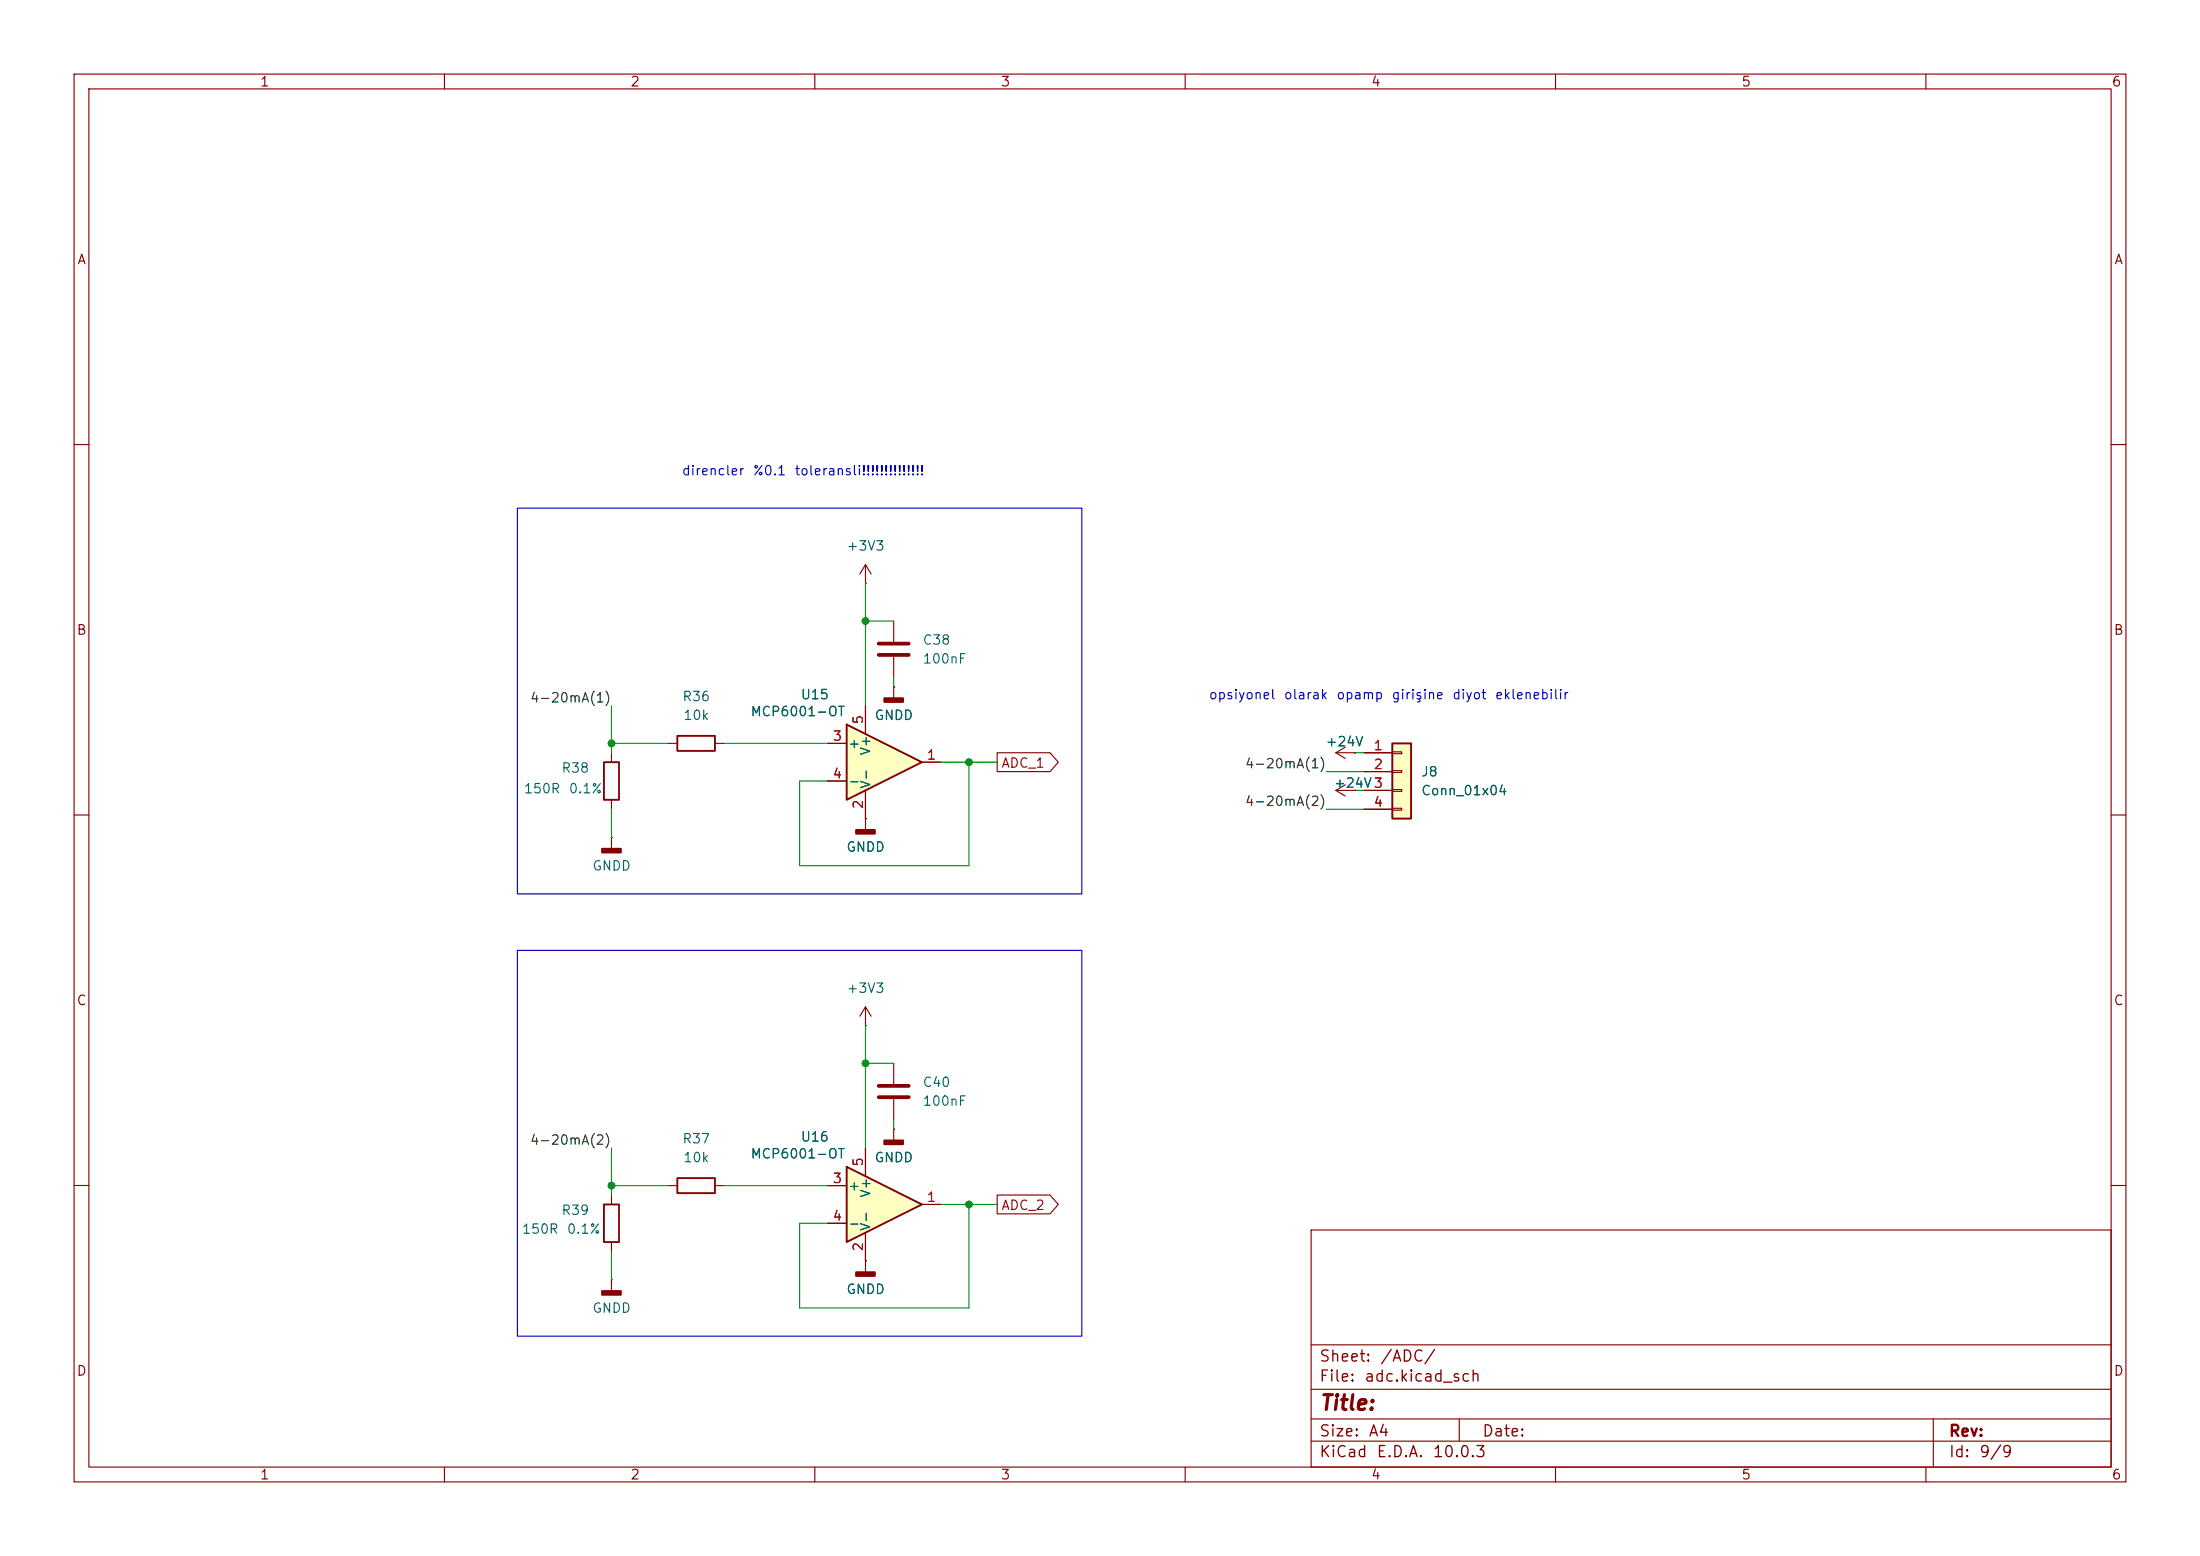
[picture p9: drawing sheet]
(kicad_sch
 (version 20260306)
 (generator "eeschema")
 (generator_version "10.0")
 (paper "A4")
 (lib_symbols
  (symbol "Amplifier_Operational:MCP6001-OT"
   (pin_names
    (offset 0.127)) (exclude_from_sim no) (in_bom yes) (on_board yes)
   (in_pos_files yes)
   (duplicate_pin_numbers_are_jumpers no)
   (property "Reference" "U" (at -1.27 6.35 0) (show_name no) (do_not_autoplace no) (effects (font (size 1.27 1.27)) (justify left)))
   (property "Value" "MCP6001-OT" (at -1.27 3.81 0) (show_name no) (do_not_autoplace no) (effects (font (size 1.27 1.27)) (justify left)))
   (property "Footprint" "Package_TO_SOT_SMD:SOT-23-5" (at -2.54 -5.08 0) (show_name no) (do_not_autoplace no) (hide yes) (effects (font (size 1.27 1.27)) (justify left)))
   (property "Datasheet" "https://ww1.microchip.com/downloads/en/DeviceDoc/MCP6001-1R-1U-2-4-1-MHz-Low-Power-Op-Amp-DS20001733L.pdf" (at 0 5.08 0) (show_name no) (do_not_autoplace no) (hide yes) (effects (font (size 1.27 1.27))))
   (property "Description" "1MHz, Low-Power Op Amp, SOT-23-5" (at 0 0 0) (show_name no) (do_not_autoplace no) (hide yes) (effects (font (size 1.27 1.27))))
   (symbol "MCP6001-OT_0_1"
    (polyline (pts (xy -5.08 5.08) (xy 5.08 0) (xy -5.08 -5.08) (xy -5.08 5.08)) (stroke (width 0.254) (type default)) (fill (type background)))
    (pin power_in line (at -2.54 -7.62 90) (length 3.81) (name "V-" (effects (font (size 1.27 1.27)))) (number "2" (effects (font (size 1.27 1.27)))))
    (pin power_in line (at -2.54 7.62 270) (length 3.81) (name "V+" (effects (font (size 1.27 1.27)))) (number "5" (effects (font (size 1.27 1.27))))))
   (symbol "MCP6001-OT_1_1"
    (pin output line (at 7.62 0 180) (length 2.54) (name "" (effects (font (size 1.27 1.27)))) (number "1" (effects (font (size 1.27 1.27)))))
    (pin input line (at -7.62 2.54 0) (length 2.54) (name "+" (effects (font (size 1.27 1.27)))) (number "3" (effects (font (size 1.27 1.27)))))
    (pin input line (at -7.62 -2.54 0) (length 2.54) (name "-" (effects (font (size 1.27 1.27)))) (number "4" (effects (font (size 1.27 1.27))))))
   (embedded_fonts no))
  (symbol "Connector_Generic:Conn_01x04"
   (pin_names
    (offset 1.016) (hide yes)) (exclude_from_sim no) (in_bom yes) (on_board yes)
   (in_pos_files yes)
   (duplicate_pin_numbers_are_jumpers no)
   (property "Reference" "J" (at 0 5.08 0) (show_name no) (do_not_autoplace no) (effects (font (size 1.27 1.27))))
   (property "Value" "Conn_01x04" (at 0 -7.62 0) (show_name no) (do_not_autoplace no) (effects (font (size 1.27 1.27))))
   (property "Footprint" "" (at 0 0 0) (show_name no) (do_not_autoplace no) (hide yes) (effects (font (size 1.27 1.27))))
   (property "Datasheet" "" (at 0 0 0) (show_name no) (do_not_autoplace no) (hide yes) (effects (font (size 1.27 1.27))))
   (property "Description" "Generic connector, single row, 01x04, script generated (kicad-library-utils/schlib/autogen/connector/)" (at 0 0 0) (show_name no) (do_not_autoplace no) (hide yes) (effects (font (size 1.27 1.27))))
   (symbol "Conn_01x04_1_1"
    (rectangle (start -1.27 3.81) (end 1.27 -6.35) (stroke (width 0.254) (type default)) (fill (type background)))
    (rectangle (start -1.27 2.667) (end 0 2.413) (stroke (width 0.1524) (type default)) (fill (type none)))
    (rectangle (start -1.27 0.127) (end 0 -0.127) (stroke (width 0.1524) (type default)) (fill (type none)))
    (rectangle (start -1.27 -2.413) (end 0 -2.667) (stroke (width 0.1524) (type default)) (fill (type none)))
    (rectangle (start -1.27 -4.953) (end 0 -5.207) (stroke (width 0.1524) (type default)) (fill (type none)))
    (pin passive line (at -5.08 2.54 0) (length 3.81) (name "Pin_1" (effects (font (size 1.27 1.27)))) (number "1" (effects (font (size 1.27 1.27)))))
    (pin passive line (at -5.08 0 0) (length 3.81) (name "Pin_2" (effects (font (size 1.27 1.27)))) (number "2" (effects (font (size 1.27 1.27)))))
    (pin passive line (at -5.08 -2.54 0) (length 3.81) (name "Pin_3" (effects (font (size 1.27 1.27)))) (number "3" (effects (font (size 1.27 1.27)))))
    (pin passive line (at -5.08 -5.08 0) (length 3.81) (name "Pin_4" (effects (font (size 1.27 1.27)))) (number "4" (effects (font (size 1.27 1.27))))))
   (embedded_fonts no))
  (symbol "Device:C"
   (pin_numbers (hide yes))
   (pin_names
    (offset 0.254)) (exclude_from_sim no) (in_bom yes) (on_board yes)
   (in_pos_files yes)
   (duplicate_pin_numbers_are_jumpers no)
   (property "Reference" "C" (at 0.635 2.54 0) (show_name no) (do_not_autoplace no) (effects (font (size 1.27 1.27)) (justify left)))
   (property "Value" "C" (at 0.635 -2.54 0) (show_name no) (do_not_autoplace no) (effects (font (size 1.27 1.27)) (justify left)))
   (property "Footprint" "" (at 0.9652 -3.81 0) (show_name no) (do_not_autoplace no) (hide yes) (effects (font (size 1.27 1.27))))
   (property "Datasheet" "" (at 0 0 0) (show_name no) (do_not_autoplace no) (hide yes) (effects (font (size 1.27 1.27))))
   (property "Description" "Unpolarized capacitor" (at 0 0 0) (show_name no) (do_not_autoplace no) (hide yes) (effects (font (size 1.27 1.27))))
   (symbol "C_0_1"
    (polyline (pts (xy -2.032 0.762) (xy 2.032 0.762)) (stroke (width 0.508) (type default)) (fill (type none)))
    (polyline (pts (xy -2.032 -0.762) (xy 2.032 -0.762)) (stroke (width 0.508) (type default)) (fill (type none))))
   (symbol "C_1_1"
    (pin passive line (at 0 3.81 270) (length 2.794) (name "" (effects (font (size 1.27 1.27)))) (number "1" (effects (font (size 1.27 1.27)))))
    (pin passive line (at 0 -3.81 90) (length 2.794) (name "" (effects (font (size 1.27 1.27)))) (number "2" (effects (font (size 1.27 1.27))))))
   (embedded_fonts no))
  (symbol "Device:R"
   (pin_numbers (hide yes))
   (pin_names
    (offset 0)) (exclude_from_sim no) (in_bom yes) (on_board yes)
   (in_pos_files yes)
   (duplicate_pin_numbers_are_jumpers no)
   (property "Reference" "R" (at 2.032 0 90) (show_name no) (do_not_autoplace no) (effects (font (size 1.27 1.27))))
   (property "Value" "R" (at 0 0 90) (show_name no) (do_not_autoplace no) (effects (font (size 1.27 1.27))))
   (property "Footprint" "" (at -1.778 0 90) (show_name no) (do_not_autoplace no) (hide yes) (effects (font (size 1.27 1.27))))
   (property "Datasheet" "" (at 0 0 0) (show_name no) (do_not_autoplace no) (hide yes) (effects (font (size 1.27 1.27))))
   (property "Description" "Resistor" (at 0 0 0) (show_name no) (do_not_autoplace no) (hide yes) (effects (font (size 1.27 1.27))))
   (symbol "R_0_1"
    (rectangle (start -1.016 -2.54) (end 1.016 2.54) (stroke (width 0.254) (type default)) (fill (type none))))
   (symbol "R_1_1"
    (pin passive line (at 0 3.81 270) (length 1.27) (name "" (effects (font (size 1.27 1.27)))) (number "1" (effects (font (size 1.27 1.27)))))
    (pin passive line (at 0 -3.81 90) (length 1.27) (name "" (effects (font (size 1.27 1.27)))) (number "2" (effects (font (size 1.27 1.27))))))
   (embedded_fonts no))
  (symbol "power:+24V"
   (power global)
   (pin_numbers (hide yes))
   (pin_names
    (offset 0) (hide yes)) (exclude_from_sim no) (in_bom yes) (on_board yes)
   (in_pos_files yes)
   (duplicate_pin_numbers_are_jumpers no)
   (property "Reference" "#PWR" (at 0 -3.81 0) (show_name no) (do_not_autoplace no) (hide yes) (effects (font (size 1.27 1.27))))
   (property "Value" "+24V" (at 0 3.556 0) (show_name no) (do_not_autoplace no) (effects (font (size 1.27 1.27))))
   (property "Footprint" "" (at 0 0 0) (show_name no) (do_not_autoplace no) (hide yes) (effects (font (size 1.27 1.27))))
   (property "Datasheet" "" (at 0 0 0) (show_name no) (do_not_autoplace no) (hide yes) (effects (font (size 1.27 1.27))))
   (property "Description" "Power symbol creates a global label with name \"+24V\"" (at 0 0 0) (show_name no) (do_not_autoplace no) (hide yes) (effects (font (size 1.27 1.27))))
   (symbol "+24V_0_1"
    (polyline (pts (xy -0.762 1.27) (xy 0 2.54)) (stroke (width 0) (type default)) (fill (type none)))
    (polyline (pts (xy 0 2.54) (xy 0.762 1.27)) (stroke (width 0) (type default)) (fill (type none)))
    (polyline (pts (xy 0 0) (xy 0 2.54)) (stroke (width 0) (type default)) (fill (type none))))
   (symbol "+24V_1_1"
    (pin power_in line (at 0 0 90) (length 0) (name "" (effects (font (size 1.27 1.27)))) (number "1" (effects (font (size 1.27 1.27))))))
   (embedded_fonts no))
  (symbol "power:+3V3"
   (power global)
   (pin_numbers (hide yes))
   (pin_names
    (offset 0) (hide yes)) (exclude_from_sim no) (in_bom yes) (on_board yes)
   (in_pos_files yes)
   (duplicate_pin_numbers_are_jumpers no)
   (property "Reference" "#PWR" (at 0 -3.81 0) (show_name no) (do_not_autoplace no) (hide yes) (effects (font (size 1.27 1.27))))
   (property "Value" "+3V3" (at 0 3.556 0) (show_name no) (do_not_autoplace no) (effects (font (size 1.27 1.27))))
   (property "Footprint" "" (at 0 0 0) (show_name no) (do_not_autoplace no) (hide yes) (effects (font (size 1.27 1.27))))
   (property "Datasheet" "" (at 0 0 0) (show_name no) (do_not_autoplace no) (hide yes) (effects (font (size 1.27 1.27))))
   (property "Description" "Power symbol creates a global label with name \"+3V3\"" (at 0 0 0) (show_name no) (do_not_autoplace no) (hide yes) (effects (font (size 1.27 1.27))))
   (symbol "+3V3_0_1"
    (polyline (pts (xy -0.762 1.27) (xy 0 2.54)) (stroke (width 0) (type default)) (fill (type none)))
    (polyline (pts (xy 0 2.54) (xy 0.762 1.27)) (stroke (width 0) (type default)) (fill (type none)))
    (polyline (pts (xy 0 0) (xy 0 2.54)) (stroke (width 0) (type default)) (fill (type none))))
   (symbol "+3V3_1_1"
    (pin power_in line (at 0 0 90) (length 0) (name "" (effects (font (size 1.27 1.27)))) (number "1" (effects (font (size 1.27 1.27))))))
   (embedded_fonts no))
  (symbol "power:GNDD"
   (power global)
   (pin_numbers (hide yes))
   (pin_names
    (offset 0) (hide yes)) (exclude_from_sim no) (in_bom yes) (on_board yes)
   (in_pos_files yes)
   (duplicate_pin_numbers_are_jumpers no)
   (property "Reference" "#PWR" (at 0 -6.35 0) (show_name no) (do_not_autoplace no) (hide yes) (effects (font (size 1.27 1.27))))
   (property "Value" "GNDD" (at 0 -3.175 0) (show_name no) (do_not_autoplace no) (effects (font (size 1.27 1.27))))
   (property "Footprint" "" (at 0 0 0) (show_name no) (do_not_autoplace no) (hide yes) (effects (font (size 1.27 1.27))))
   (property "Datasheet" "" (at 0 0 0) (show_name no) (do_not_autoplace no) (hide yes) (effects (font (size 1.27 1.27))))
   (property "Description" "Power symbol creates a global label with name \"GNDD\" , digital ground" (at 0 0 0) (show_name no) (do_not_autoplace no) (hide yes) (effects (font (size 1.27 1.27))))
   (symbol "GNDD_0_1"
    (rectangle (start -1.27 -1.524) (end 1.27 -2.032) (stroke (width 0.254) (type default)) (fill (type outline)))
    (polyline (pts (xy 0 0) (xy 0 -1.524)) (stroke (width 0) (type default)) (fill (type none))))
   (symbol "GNDD_1_1"
    (pin power_in line (at 0 0 270) (length 0) (name "" (effects (font (size 1.27 1.27)))) (number "1" (effects (font (size 1.27 1.27))))))
   (embedded_fonts no)))
 (rectangle
  (start 69.85 128.27)
  (end 146.05 180.34)
  (stroke (width 0) (type default))
  (fill (type none)))
 (rectangle
  (start 69.85 68.58)
  (end 146.05 120.65)
  (stroke (width 0) (type default))
  (fill (type none)))
 (text "direncler %0.1 toleransli!!!!!!!!!!!!!!\n"
  (exclude_from_sim no)
  (at 108.204 63.754 0)
  (effects (font (size 1.27 1.27))))
 (text "opsiyonel olarak opamp girişine diyot eklenebilir \n"
  (exclude_from_sim no)
  (at 187.452 93.98 0)
  (effects (font (size 1.27 1.27))))
 (junction
  (at 82.55 100.33)
  (diameter 0)
  (color 0 0 0 0))
 (junction
  (at 130.81 162.56)
  (diameter 0)
  (color 0 0 0 0))
 (junction
  (at 116.84 83.82)
  (diameter 0)
  (color 0 0 0 0))
 (junction
  (at 116.84 143.51)
  (diameter 0)
  (color 0 0 0 0))
 (junction
  (at 130.81 102.87)
  (diameter 0)
  (color 0 0 0 0))
 (junction
  (at 82.55 160.02)
  (diameter 0)
  (color 0 0 0 0))
 (wire
  (pts (xy 82.55 109.22) (xy 82.55 113.03))
  (stroke (width 0) (type default)))
 (wire
  (pts (xy 130.81 102.87) (xy 134.62 102.87))
  (stroke (width 0) (type default)))
 (wire
  (pts (xy 120.65 152.4) (xy 120.65 151.13))
  (stroke (width 0) (type default)))
 (wire
  (pts (xy 116.84 83.82) (xy 116.84 95.25))
  (stroke (width 0) (type default)))
 (wire
  (pts (xy 82.55 95.25) (xy 82.55 100.33))
  (stroke (width 0) (type default)))
 (wire
  (pts (xy 107.95 105.41) (xy 107.95 116.84))
  (stroke (width 0) (type default)))
 (wire
  (pts (xy 116.84 138.43) (xy 116.84 143.51))
  (stroke (width 0) (type default)))
 (wire
  (pts (xy 82.55 168.91) (xy 82.55 172.72))
  (stroke (width 0) (type default)))
 (wire
  (pts (xy 116.84 83.82) (xy 120.65 83.82))
  (stroke (width 0) (type default)))
 (wire
  (pts (xy 107.95 165.1) (xy 107.95 176.53))
  (stroke (width 0) (type default)))
 (wire
  (pts (xy 116.84 143.51) (xy 116.84 154.94))
  (stroke (width 0) (type default)))
 (wire
  (pts (xy 182.88 101.6) (xy 184.15 101.6))
  (stroke (width 0) (type default)))
 (wire
  (pts (xy 130.81 116.84) (xy 130.81 102.87))
  (stroke (width 0) (type default)))
 (wire
  (pts (xy 82.55 160.02) (xy 90.17 160.02))
  (stroke (width 0) (type default)))
 (wire
  (pts (xy 116.84 143.51) (xy 120.65 143.51))
  (stroke (width 0) (type default)))
 (wire
  (pts (xy 107.95 116.84) (xy 130.81 116.84))
  (stroke (width 0) (type default)))
 (wire
  (pts (xy 127 162.56) (xy 130.81 162.56))
  (stroke (width 0) (type default)))
 (wire
  (pts (xy 127 102.87) (xy 130.81 102.87))
  (stroke (width 0) (type default)))
 (wire
  (pts (xy 82.55 100.33) (xy 90.17 100.33))
  (stroke (width 0) (type default)))
 (wire
  (pts (xy 120.65 92.71) (xy 120.65 91.44))
  (stroke (width 0) (type default)))
 (wire
  (pts (xy 82.55 154.94) (xy 82.55 160.02))
  (stroke (width 0) (type default)))
 (wire
  (pts (xy 82.55 100.33) (xy 82.55 101.6))
  (stroke (width 0) (type default)))
 (wire
  (pts (xy 130.81 162.56) (xy 134.62 162.56))
  (stroke (width 0) (type default)))
 (wire
  (pts (xy 182.88 106.68) (xy 184.15 106.68))
  (stroke (width 0) (type default)))
 (wire
  (pts (xy 97.79 100.33) (xy 111.76 100.33))
  (stroke (width 0) (type default)))
 (wire
  (pts (xy 97.79 160.02) (xy 111.76 160.02))
  (stroke (width 0) (type default)))
 (wire
  (pts (xy 179.07 109.22) (xy 184.15 109.22))
  (stroke (width 0) (type default)))
 (wire
  (pts (xy 179.07 104.14) (xy 184.15 104.14))
  (stroke (width 0) (type default)))
 (wire
  (pts (xy 111.76 165.1) (xy 107.95 165.1))
  (stroke (width 0) (type default)))
 (wire
  (pts (xy 111.76 105.41) (xy 107.95 105.41))
  (stroke (width 0) (type default)))
 (wire
  (pts (xy 82.55 160.02) (xy 82.55 161.29))
  (stroke (width 0) (type default)))
 (wire
  (pts (xy 130.81 162.56) (xy 130.81 176.53))
  (stroke (width 0) (type default)))
 (wire
  (pts (xy 107.95 176.53) (xy 130.81 176.53))
  (stroke (width 0) (type default)))
 (wire
  (pts (xy 116.84 78.74) (xy 116.84 83.82))
  (stroke (width 0) (type default)))
 (label "4-20mA(2)"
  (at 179.07 109.22 180)
  (effects (font (size 1.27 1.27)) (justify right bottom)))
 (label "4-20mA(2)"
  (at 82.55 154.94 180)
  (effects (font (size 1.27 1.27)) (justify right bottom)))
 (label "4-20mA(1)"
  (at 179.07 104.14 180)
  (effects (font (size 1.27 1.27)) (justify right bottom)))
 (label "4-20mA(1)"
  (at 82.55 95.25 180)
  (effects (font (size 1.27 1.27)) (justify right bottom)))
 (global_label "ADC_1"
  (shape output)
  (at 134.62 102.87 0)
  (fields_autoplaced yes)
  (effects (font (size 1.27 1.27)) (justify left))
  (property "Intersheetrefs" "${INTERSHEET_REFS}" (at 143.4109 102.87 0) (hide yes) (show_name no) (do_not_autoplace no) (effects (font (size 1.27 1.27)) (justify left))))
 (global_label "ADC_2"
  (shape output)
  (at 134.62 162.56 0)
  (fields_autoplaced yes)
  (effects (font (size 1.27 1.27)) (justify left))
  (property "Intersheetrefs" "${INTERSHEET_REFS}" (at 143.4109 162.56 0) (hide yes) (show_name no) (do_not_autoplace no) (effects (font (size 1.27 1.27)) (justify left))))
 (symbol
  (lib_id "Device:C")
  (at 120.65 147.32 0)
  (unit 1)
  (body_style 1)
  (exclude_from_sim no)
  (in_bom yes)
  (on_board yes)
  (in_pos_files yes)
  (dnp no)
  (fields_autoplaced yes)
  (property "Reference" "C40" (at 124.46 146.0499 0) (show_name no) (do_not_autoplace no) (effects (font (size 1.27 1.27)) (justify left)))
  (property "Value" "100nF" (at 124.46 148.5899 0) (show_name no) (do_not_autoplace no) (effects (font (size 1.27 1.27)) (justify left)))
  (property "Footprint" "Capacitor_SMD:C_0805_2012Metric" (at 121.6152 151.13 0) (hide yes) (show_name no) (do_not_autoplace no) (effects (font (size 1.27 1.27))))
  (property "Datasheet" "" (at 120.65 147.32 0) (hide yes) (show_name no) (do_not_autoplace no) (effects (font (size 1.27 1.27))))
  (property "Description" "Unpolarized capacitor" (at 120.65 147.32 0) (hide yes) (show_name no) (do_not_autoplace no) (effects (font (size 1.27 1.27))))
  (pin "2")
  (pin "1"))
 (symbol
  (lib_id "Device:R")
  (at 93.98 160.02 90)
  (unit 1)
  (body_style 1)
  (exclude_from_sim no)
  (in_bom yes)
  (on_board yes)
  (in_pos_files yes)
  (dnp no)
  (fields_autoplaced yes)
  (property "Reference" "R37" (at 93.98 153.67 90) (show_name no) (do_not_autoplace no) (effects (font (size 1.27 1.27))))
  (property "Value" "10k" (at 93.98 156.21 90) (show_name no) (do_not_autoplace no) (effects (font (size 1.27 1.27))))
  (property "Footprint" "Resistor_SMD:R_0805_2012Metric" (at 93.98 161.798 90) (hide yes) (show_name no) (do_not_autoplace no) (effects (font (size 1.27 1.27))))
  (property "Datasheet" "" (at 93.98 160.02 0) (hide yes) (show_name no) (do_not_autoplace no) (effects (font (size 1.27 1.27))))
  (property "Description" "Resistor" (at 93.98 160.02 0) (hide yes) (show_name no) (do_not_autoplace no) (effects (font (size 1.27 1.27))))
  (pin "2")
  (pin "1"))
 (symbol
  (lib_id "Amplifier_Operational:MCP6001-OT")
  (at 119.38 102.87 0)
  (unit 1)
  (body_style 1)
  (exclude_from_sim no)
  (in_bom yes)
  (on_board yes)
  (in_pos_files yes)
  (dnp no)
  (property "Reference" "U15" (at 109.982 93.726 0) (show_name no) (do_not_autoplace no) (effects (font (size 1.27 1.27))))
  (property "Value" "MCP6001-OT" (at 107.696 96.012 0) (show_name no) (do_not_autoplace no) (effects (font (size 1.27 1.27))))
  (property "Footprint" "Package_TO_SOT_SMD:SOT-23-5" (at 116.84 107.95 0) (hide yes) (show_name no) (do_not_autoplace no) (effects (font (size 1.27 1.27)) (justify left)))
  (property "Datasheet" "https://ww1.microchip.com/downloads/en/DeviceDoc/MCP6001-1R-1U-2-4-1-MHz-Low-Power-Op-Amp-DS20001733L.pdf" (at 119.38 97.79 0) (hide yes) (show_name no) (do_not_autoplace no) (effects (font (size 1.27 1.27))))
  (property "Description" "1MHz, Low-Power Op Amp, SOT-23-5" (at 119.38 102.87 0) (hide yes) (show_name no) (do_not_autoplace no) (effects (font (size 1.27 1.27))))
  (pin "5")
  (pin "1")
  (pin "2")
  (pin "4")
  (pin "3"))
 (symbol
  (lib_id "power:GNDD")
  (at 82.55 113.03 0)
  (unit 1)
  (body_style 1)
  (exclude_from_sim no)
  (in_bom yes)
  (on_board yes)
  (in_pos_files yes)
  (dnp no)
  (fields_autoplaced yes)
  (property "Reference" "#PWR091" (at 82.55 119.38 0) (hide yes) (show_name no) (do_not_autoplace no) (effects (font (size 1.27 1.27))))
  (property "Value" "GNDD" (at 82.55 116.84 0) (show_name no) (do_not_autoplace no) (effects (font (size 1.27 1.27))))
  (property "Footprint" "" (at 82.55 113.03 0) (hide yes) (show_name no) (do_not_autoplace no) (effects (font (size 1.27 1.27))))
  (property "Datasheet" "" (at 82.55 113.03 0) (hide yes) (show_name no) (do_not_autoplace no) (effects (font (size 1.27 1.27))))
  (property "Description" "Power symbol creates a global label with name \"GNDD\" , digital ground" (at 82.55 113.03 0) (hide yes) (show_name no) (do_not_autoplace no) (effects (font (size 1.27 1.27))))
  (pin "1"))
 (symbol
  (lib_id "power:GNDD")
  (at 116.84 170.18 0)
  (unit 1)
  (body_style 1)
  (exclude_from_sim no)
  (in_bom yes)
  (on_board yes)
  (in_pos_files yes)
  (dnp no)
  (fields_autoplaced yes)
  (property "Reference" "#PWR097" (at 116.84 176.53 0) (hide yes) (show_name no) (do_not_autoplace no) (effects (font (size 1.27 1.27))))
  (property "Value" "GNDD" (at 116.84 173.99 0) (show_name no) (do_not_autoplace no) (effects (font (size 1.27 1.27))))
  (property "Footprint" "" (at 116.84 170.18 0) (hide yes) (show_name no) (do_not_autoplace no) (effects (font (size 1.27 1.27))))
  (property "Datasheet" "" (at 116.84 170.18 0) (hide yes) (show_name no) (do_not_autoplace no) (effects (font (size 1.27 1.27))))
  (property "Description" "Power symbol creates a global label with name \"GNDD\" , digital ground" (at 116.84 170.18 0) (hide yes) (show_name no) (do_not_autoplace no) (effects (font (size 1.27 1.27))))
  (pin "1"))
 (symbol
  (lib_id "power:GNDD")
  (at 120.65 92.71 0)
  (unit 1)
  (body_style 1)
  (exclude_from_sim no)
  (in_bom yes)
  (on_board yes)
  (in_pos_files yes)
  (dnp no)
  (fields_autoplaced yes)
  (property "Reference" "#PWR092" (at 120.65 99.06 0) (hide yes) (show_name no) (do_not_autoplace no) (effects (font (size 1.27 1.27))))
  (property "Value" "GNDD" (at 120.65 96.52 0) (show_name no) (do_not_autoplace no) (effects (font (size 1.27 1.27))))
  (property "Footprint" "" (at 120.65 92.71 0) (hide yes) (show_name no) (do_not_autoplace no) (effects (font (size 1.27 1.27))))
  (property "Datasheet" "" (at 120.65 92.71 0) (hide yes) (show_name no) (do_not_autoplace no) (effects (font (size 1.27 1.27))))
  (property "Description" "Power symbol creates a global label with name \"GNDD\" , digital ground" (at 120.65 92.71 0) (hide yes) (show_name no) (do_not_autoplace no) (effects (font (size 1.27 1.27))))
  (pin "1"))
 (symbol
  (lib_id "power:+3V3")
  (at 116.84 78.74 0)
  (unit 1)
  (body_style 1)
  (exclude_from_sim no)
  (in_bom yes)
  (on_board yes)
  (in_pos_files yes)
  (dnp no)
  (fields_autoplaced yes)
  (property "Reference" "#PWR089" (at 116.84 82.55 0) (hide yes) (show_name no) (do_not_autoplace no) (effects (font (size 1.27 1.27))))
  (property "Value" "+3V3" (at 116.84 73.66 0) (show_name no) (do_not_autoplace no) (effects (font (size 1.27 1.27))))
  (property "Footprint" "" (at 116.84 78.74 0) (hide yes) (show_name no) (do_not_autoplace no) (effects (font (size 1.27 1.27))))
  (property "Datasheet" "" (at 116.84 78.74 0) (hide yes) (show_name no) (do_not_autoplace no) (effects (font (size 1.27 1.27))))
  (property "Description" "Power symbol creates a global label with name \"+3V3\"" (at 116.84 78.74 0) (hide yes) (show_name no) (do_not_autoplace no) (effects (font (size 1.27 1.27))))
  (pin "1"))
 (symbol
  (lib_id "power:+24V")
  (at 182.88 101.6 90)
  (unit 1)
  (body_style 1)
  (exclude_from_sim no)
  (in_bom yes)
  (on_board yes)
  (in_pos_files yes)
  (dnp no)
  (property "Reference" "#PWR0101" (at 186.69 101.6 0) (hide yes) (show_name no) (do_not_autoplace no) (effects (font (size 1.27 1.27))))
  (property "Value" "+24V" (at 184.15 100.076 90) (show_name no) (do_not_autoplace no) (effects (font (size 1.27 1.27)) (justify left)))
  (property "Footprint" "" (at 182.88 101.6 0) (hide yes) (show_name no) (do_not_autoplace no) (effects (font (size 1.27 1.27))))
  (property "Datasheet" "" (at 182.88 101.6 0) (hide yes) (show_name no) (do_not_autoplace no) (effects (font (size 1.27 1.27))))
  (property "Description" "Power symbol creates a global label with name \"+24V\"" (at 182.88 101.6 0) (hide yes) (show_name no) (do_not_autoplace no) (effects (font (size 1.27 1.27))))
  (pin "1"))
 (symbol
  (lib_id "power:+24V")
  (at 182.88 106.68 90)
  (unit 1)
  (body_style 1)
  (exclude_from_sim no)
  (in_bom yes)
  (on_board yes)
  (in_pos_files yes)
  (dnp no)
  (property "Reference" "#PWR0100" (at 186.69 106.68 0) (hide yes) (show_name no) (do_not_autoplace no) (effects (font (size 1.27 1.27))))
  (property "Value" "+24V" (at 182.626 105.664 90) (show_name no) (do_not_autoplace no) (effects (font (size 1.27 1.27))))
  (property "Footprint" "" (at 182.88 106.68 0) (hide yes) (show_name no) (do_not_autoplace no) (effects (font (size 1.27 1.27))))
  (property "Datasheet" "" (at 182.88 106.68 0) (hide yes) (show_name no) (do_not_autoplace no) (effects (font (size 1.27 1.27))))
  (property "Description" "Power symbol creates a global label with name \"+24V\"" (at 182.88 106.68 0) (hide yes) (show_name no) (do_not_autoplace no) (effects (font (size 1.27 1.27))))
  (pin "1"))
 (symbol
  (lib_id "Device:R")
  (at 82.55 165.1 0)
  (unit 1)
  (body_style 1)
  (exclude_from_sim no)
  (in_bom yes)
  (on_board yes)
  (in_pos_files yes)
  (dnp no)
  (property "Reference" "R39" (at 75.692 163.322 0) (show_name no) (do_not_autoplace no) (effects (font (size 1.27 1.27)) (justify left)))
  (property "Value" "150R 0.1%" (at 70.358 165.862 0) (show_name no) (do_not_autoplace no) (effects (font (size 1.27 1.27)) (justify left)))
  (property "Footprint" "Resistor_SMD:R_0805_2012Metric" (at 80.772 165.1 90) (hide yes) (show_name no) (do_not_autoplace no) (effects (font (size 1.27 1.27))))
  (property "Datasheet" "" (at 82.55 165.1 0) (hide yes) (show_name no) (do_not_autoplace no) (effects (font (size 1.27 1.27))))
  (property "Description" "Resistor" (at 82.55 165.1 0) (hide yes) (show_name no) (do_not_autoplace no) (effects (font (size 1.27 1.27))))
  (property "LİNK" "https://www.digikey.com/en/products/detail/stackpole-electronics-inc/RNCF0805TKY100R/2269699" (at 82.55 165.1 0) (hide yes) (show_name no) (do_not_autoplace no) (effects (font (size 1.27 1.27))))
  (pin "1")
  (pin "2"))
 (symbol
  (lib_id "power:+3V3")
  (at 116.84 138.43 0)
  (unit 1)
  (body_style 1)
  (exclude_from_sim no)
  (in_bom yes)
  (on_board yes)
  (in_pos_files yes)
  (dnp no)
  (fields_autoplaced yes)
  (property "Reference" "#PWR096" (at 116.84 142.24 0) (hide yes) (show_name no) (do_not_autoplace no) (effects (font (size 1.27 1.27))))
  (property "Value" "+3V3" (at 116.84 133.35 0) (show_name no) (do_not_autoplace no) (effects (font (size 1.27 1.27))))
  (property "Footprint" "" (at 116.84 138.43 0) (hide yes) (show_name no) (do_not_autoplace no) (effects (font (size 1.27 1.27))))
  (property "Datasheet" "" (at 116.84 138.43 0) (hide yes) (show_name no) (do_not_autoplace no) (effects (font (size 1.27 1.27))))
  (property "Description" "Power symbol creates a global label with name \"+3V3\"" (at 116.84 138.43 0) (hide yes) (show_name no) (do_not_autoplace no) (effects (font (size 1.27 1.27))))
  (pin "1"))
 (symbol
  (lib_id "Connector_Generic:Conn_01x04")
  (at 189.23 104.14 0)
  (unit 1)
  (body_style 1)
  (exclude_from_sim no)
  (in_bom yes)
  (on_board yes)
  (in_pos_files yes)
  (dnp no)
  (fields_autoplaced yes)
  (property "Reference" "J8" (at 191.77 104.1399 0) (show_name no) (do_not_autoplace no) (effects (font (size 1.27 1.27)) (justify left)))
  (property "Value" "Conn_01x04" (at 191.77 106.6799 0) (show_name no) (do_not_autoplace no) (effects (font (size 1.27 1.27)) (justify left)))
  (property "Footprint" "Connector_Phoenix_MC:PhoenixContact_MC_1,5_4-G-3.81_1x04_P3.81mm_Horizontal" (at 189.23 104.14 0) (hide yes) (show_name no) (do_not_autoplace no) (effects (font (size 1.27 1.27))))
  (property "Datasheet" "" (at 189.23 104.14 0) (hide yes) (show_name no) (do_not_autoplace no) (effects (font (size 1.27 1.27))))
  (property "Description" "Generic connector, single row, 01x04, script generated (kicad-library-utils/schlib/autogen/connector/)" (at 189.23 104.14 0) (hide yes) (show_name no) (do_not_autoplace no) (effects (font (size 1.27 1.27))))
  (pin "1")
  (pin "2")
  (pin "3")
  (pin "4"))
 (symbol
  (lib_id "Device:R")
  (at 93.98 100.33 90)
  (unit 1)
  (body_style 1)
  (exclude_from_sim no)
  (in_bom yes)
  (on_board yes)
  (in_pos_files yes)
  (dnp no)
  (fields_autoplaced yes)
  (property "Reference" "R36" (at 93.98 93.98 90) (show_name no) (do_not_autoplace no) (effects (font (size 1.27 1.27))))
  (property "Value" "10k" (at 93.98 96.52 90) (show_name no) (do_not_autoplace no) (effects (font (size 1.27 1.27))))
  (property "Footprint" "Resistor_SMD:R_0805_2012Metric" (at 93.98 102.108 90) (hide yes) (show_name no) (do_not_autoplace no) (effects (font (size 1.27 1.27))))
  (property "Datasheet" "" (at 93.98 100.33 0) (hide yes) (show_name no) (do_not_autoplace no) (effects (font (size 1.27 1.27))))
  (property "Description" "Resistor" (at 93.98 100.33 0) (hide yes) (show_name no) (do_not_autoplace no) (effects (font (size 1.27 1.27))))
  (pin "2")
  (pin "1"))
 (symbol
  (lib_id "Device:C")
  (at 120.65 87.63 0)
  (unit 1)
  (body_style 1)
  (exclude_from_sim no)
  (in_bom yes)
  (on_board yes)
  (in_pos_files yes)
  (dnp no)
  (fields_autoplaced yes)
  (property "Reference" "C38" (at 124.46 86.3599 0) (show_name no) (do_not_autoplace no) (effects (font (size 1.27 1.27)) (justify left)))
  (property "Value" "100nF" (at 124.46 88.8999 0) (show_name no) (do_not_autoplace no) (effects (font (size 1.27 1.27)) (justify left)))
  (property "Footprint" "Capacitor_SMD:C_0805_2012Metric" (at 121.6152 91.44 0) (hide yes) (show_name no) (do_not_autoplace no) (effects (font (size 1.27 1.27))))
  (property "Datasheet" "" (at 120.65 87.63 0) (hide yes) (show_name no) (do_not_autoplace no) (effects (font (size 1.27 1.27))))
  (property "Description" "Unpolarized capacitor" (at 120.65 87.63 0) (hide yes) (show_name no) (do_not_autoplace no) (effects (font (size 1.27 1.27))))
  (pin "2")
  (pin "1"))
 (symbol
  (lib_id "Amplifier_Operational:MCP6001-OT")
  (at 119.38 162.56 0)
  (unit 1)
  (body_style 1)
  (exclude_from_sim no)
  (in_bom yes)
  (on_board yes)
  (in_pos_files yes)
  (dnp no)
  (property "Reference" "U16" (at 109.982 153.416 0) (show_name no) (do_not_autoplace no) (effects (font (size 1.27 1.27))))
  (property "Value" "MCP6001-OT" (at 107.696 155.702 0) (show_name no) (do_not_autoplace no) (effects (font (size 1.27 1.27))))
  (property "Footprint" "Package_TO_SOT_SMD:SOT-23-5" (at 116.84 167.64 0) (hide yes) (show_name no) (do_not_autoplace no) (effects (font (size 1.27 1.27)) (justify left)))
  (property "Datasheet" "https://ww1.microchip.com/downloads/en/DeviceDoc/MCP6001-1R-1U-2-4-1-MHz-Low-Power-Op-Amp-DS20001733L.pdf" (at 119.38 157.48 0) (hide yes) (show_name no) (do_not_autoplace no) (effects (font (size 1.27 1.27))))
  (property "Description" "1MHz, Low-Power Op Amp, SOT-23-5" (at 119.38 162.56 0) (hide yes) (show_name no) (do_not_autoplace no) (effects (font (size 1.27 1.27))))
  (pin "5")
  (pin "1")
  (pin "2")
  (pin "4")
  (pin "3"))
 (symbol
  (lib_id "power:GNDD")
  (at 116.84 110.49 0)
  (unit 1)
  (body_style 1)
  (exclude_from_sim no)
  (in_bom yes)
  (on_board yes)
  (in_pos_files yes)
  (dnp no)
  (fields_autoplaced yes)
  (property "Reference" "#PWR093" (at 116.84 116.84 0) (hide yes) (show_name no) (do_not_autoplace no) (effects (font (size 1.27 1.27))))
  (property "Value" "GNDD" (at 116.84 114.3 0) (show_name no) (do_not_autoplace no) (effects (font (size 1.27 1.27))))
  (property "Footprint" "" (at 116.84 110.49 0) (hide yes) (show_name no) (do_not_autoplace no) (effects (font (size 1.27 1.27))))
  (property "Datasheet" "" (at 116.84 110.49 0) (hide yes) (show_name no) (do_not_autoplace no) (effects (font (size 1.27 1.27))))
  (property "Description" "Power symbol creates a global label with name \"GNDD\" , digital ground" (at 116.84 110.49 0) (hide yes) (show_name no) (do_not_autoplace no) (effects (font (size 1.27 1.27))))
  (pin "1"))
 (symbol
  (lib_id "power:GNDD")
  (at 82.55 172.72 0)
  (unit 1)
  (body_style 1)
  (exclude_from_sim no)
  (in_bom yes)
  (on_board yes)
  (in_pos_files yes)
  (dnp no)
  (fields_autoplaced yes)
  (property "Reference" "#PWR095" (at 82.55 179.07 0) (hide yes) (show_name no) (do_not_autoplace no) (effects (font (size 1.27 1.27))))
  (property "Value" "GNDD" (at 82.55 176.53 0) (show_name no) (do_not_autoplace no) (effects (font (size 1.27 1.27))))
  (property "Footprint" "" (at 82.55 172.72 0) (hide yes) (show_name no) (do_not_autoplace no) (effects (font (size 1.27 1.27))))
  (property "Datasheet" "" (at 82.55 172.72 0) (hide yes) (show_name no) (do_not_autoplace no) (effects (font (size 1.27 1.27))))
  (property "Description" "Power symbol creates a global label with name \"GNDD\" , digital ground" (at 82.55 172.72 0) (hide yes) (show_name no) (do_not_autoplace no) (effects (font (size 1.27 1.27))))
  (pin "1"))
 (symbol
  (lib_id "power:GNDD")
  (at 120.65 152.4 0)
  (unit 1)
  (body_style 1)
  (exclude_from_sim no)
  (in_bom yes)
  (on_board yes)
  (in_pos_files yes)
  (dnp no)
  (fields_autoplaced yes)
  (property "Reference" "#PWR098" (at 120.65 158.75 0) (hide yes) (show_name no) (do_not_autoplace no) (effects (font (size 1.27 1.27))))
  (property "Value" "GNDD" (at 120.65 156.21 0) (show_name no) (do_not_autoplace no) (effects (font (size 1.27 1.27))))
  (property "Footprint" "" (at 120.65 152.4 0) (hide yes) (show_name no) (do_not_autoplace no) (effects (font (size 1.27 1.27))))
  (property "Datasheet" "" (at 120.65 152.4 0) (hide yes) (show_name no) (do_not_autoplace no) (effects (font (size 1.27 1.27))))
  (property "Description" "Power symbol creates a global label with name \"GNDD\" , digital ground" (at 120.65 152.4 0) (hide yes) (show_name no) (do_not_autoplace no) (effects (font (size 1.27 1.27))))
  (pin "1"))
 (symbol
  (lib_id "Device:R")
  (at 82.55 105.41 0)
  (unit 1)
  (body_style 1)
  (exclude_from_sim no)
  (in_bom yes)
  (on_board yes)
  (in_pos_files yes)
  (dnp no)
  (property "Reference" "R38" (at 75.692 103.632 0) (show_name no) (do_not_autoplace no) (effects (font (size 1.27 1.27)) (justify left)))
  (property "Value" "150R 0.1%" (at 70.612 106.426 0) (show_name no) (do_not_autoplace no) (effects (font (size 1.27 1.27)) (justify left)))
  (property "Footprint" "Resistor_SMD:R_0805_2012Metric" (at 80.772 105.41 90) (hide yes) (show_name no) (do_not_autoplace no) (effects (font (size 1.27 1.27))))
  (property "Datasheet" "" (at 82.55 105.41 0) (hide yes) (show_name no) (do_not_autoplace no) (effects (font (size 1.27 1.27))))
  (property "Description" "Resistor" (at 82.55 105.41 0) (hide yes) (show_name no) (do_not_autoplace no) (effects (font (size 1.27 1.27))))
  (property "LİNK" "https://www.digikey.com/en/products/detail/stackpole-electronics-inc/RNCF0805TKY100R/2269699" (at 82.55 105.41 0) (hide yes) (show_name no) (do_not_autoplace no) (effects (font (size 1.27 1.27))))
  (pin "1")
  (pin "2")))
